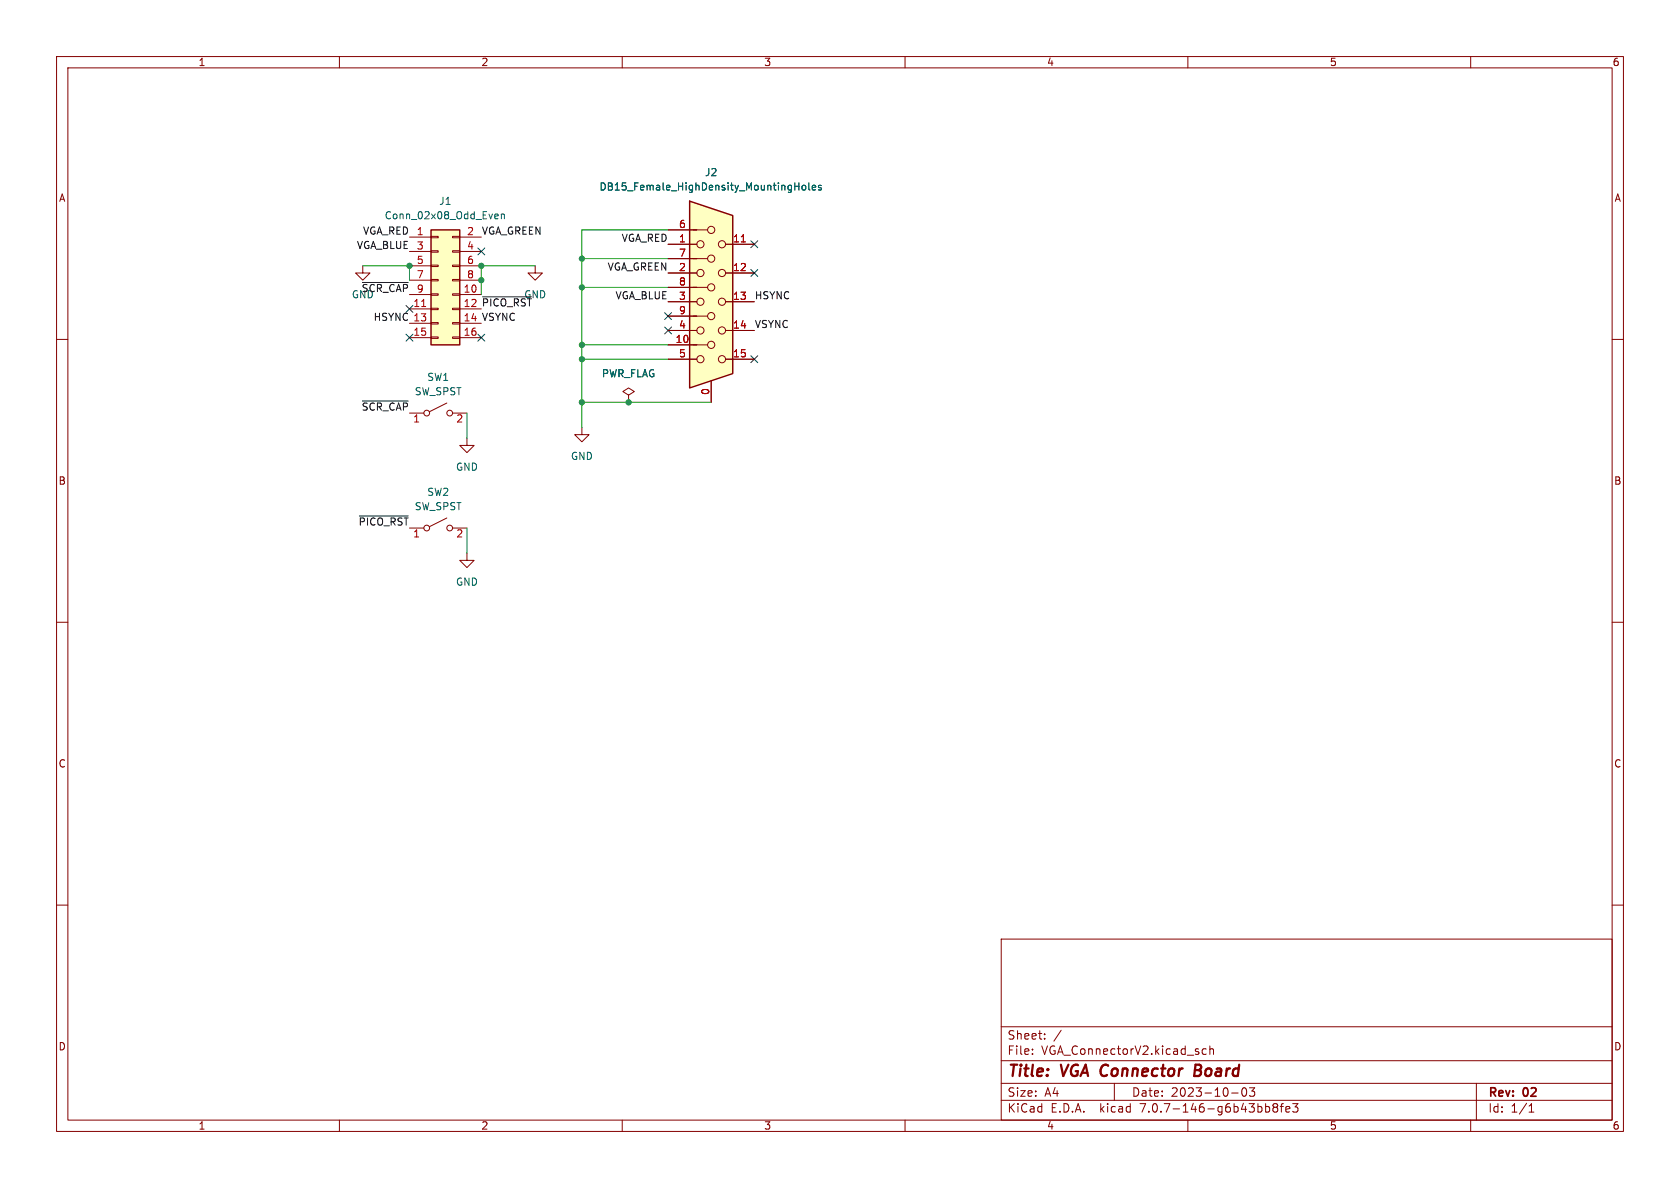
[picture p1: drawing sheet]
<svg xmlns="http://www.w3.org/2000/svg" width="297mm" height="210mm" viewBox="0 0 297 210" stroke-linecap="round" stroke-linejoin="round" font-family="sans-serif">
<g fill="none" stroke="#840000" stroke-width=".18">
<path d="M10 10h277v190h-277zM12 12h273v186h-273zM60 10v2M110 10v2M160 10v2M210 10v2M260 10v2M10 60h2M94.6 47v1.3h1.3l-1.3 1.2-1.3-1.2h1.3M285 60h2M79 71.2l-3.1 1.6M80 73h2.5"/>
<path d="M10 110h2M285 110h2M10 160h2M285 160h2M177 166h108v32h-108zM60 198v2M110 198v2M160 198v2M177 194.5h108M177 191.5h108M177 187.5h108M177 181.5h108"/>
<path d="M182.5 186.3v.1M182.5 185.5v.1M184.7 183.6v.1M184.7 182.8v.1M187.6 182.1l-1.3 2M197 191.5v3M210 198v2M213.2 185.5l-.4-.1-.3 .3v.4l.2 .2h.5M213.9 185.5l.2-.1 .4 .1v.9M213.9 184.9v1.5M217.7 193.2h1.2M219.7 192.4l.2-.1a.81 .81 0 0 1 .6 .6 .81 .81 0 0 1-.3 .8l-.2 .1a.81 .81 0 0 1-.3-1.4z"/>
<path d="M220.9 192.3h.9l-.5 .6 .4 .1v.7l-.2 .1h-.4l-.2-.1M224.2 195.6l.3 .3v.4l-.3 .3M225.3 195.7l-.3-.2 .3-.4 .4 .1 .2 .2-.3 .3M225.3 195.7l-.3 .3 .1 .5 .2 .1 .4-.1 .2-.2-.1-.4-.2-.2M225.3 195.7h.3M226.3 195.6h.6M226.9 195.1l-.4 .2v1.3M227.3 196.1l.7-.1v-.3l-.5-.1-.2 .2 .1 .7h.6M228.5 195.1h1l-.5 .6 .4 .1v.7l-.2 .1h-.5l-.2-.1M260 198v2M261 191.5v6.5M270.3 196.6h.9"/>
<path d="M270.3 195.5l.4-.4v1.5"/>
<circle cx="75.4" cy="73" r=".51"/>
<circle cx="79.5" cy="73" r=".51"/>
</g>
<path d="M211.2 189.2h.7M211.9 189.2l.3 .1M212 188.2h-.6l-.3 2 1-.1M212.1 189.1l-.2 .1" fill="none" stroke="#840000" stroke-width=".4"/>
<path d="M121.9 35.6l7.6 2.5v27.9l-7.6 2.6z" fill="#ffffc2"/>
<g fill="none" stroke="#840000" stroke-width=".18">
<path d="M64.1 47v1.3h1.3l-1.3 1.2-1.2-1.2h1.2M72.4 41.9h3.8M72.4 52.1h3.8M72.4 54.6h3.8M72.4 57.2h3.8M72.4 59.7h3.8M72.4 44.5h3.8M72.4 47h3.8M72.4 49.5h3.8M76.2 59.6h1.3v.2h-1.3zM76.2 57h1.3v.3h-1.3zM76.2 54.5h1.3v.2h-1.3z"/>
<path d="M76.2 51.9h1.3v.3h-1.3zM76.2 49.4h1.3v.3h-1.3zM76.2 46.9h1.3v.2h-1.3zM76.2 44.3h1.3v.3h-1.3zM76.2 41.8h1.3v.2h-1.3zM80 59.6h1.3v.2h-1.3zM80 57h1.3v.3h-1.3zM80 54.5h1.3v.2h-1.3zM80 51.9h1.3v.3h-1.3zM80 49.4h1.3v.3h-1.3zM80 46.9h1.3v.2h-1.3zM80 44.3h1.3v.3h-1.3z"/>
<path d="M80 41.8h1.3v.2h-1.3zM81.3 41.9h3.8M81.3 52.1h3.8M81.3 54.6h3.8M81.3 57.2h3.8M81.3 59.7h3.8M81.3 44.5h3.8M81.3 47h3.8M81.3 49.5h3.8M118.1 45.7h7M118.1 55.9h7M118.1 50.8h7"/>
<path d="M118.1 40.6h7M118.1 43.2h5.1M118.1 48.3h5.1M118.1 53.3h5.1M118.1 58.4h5.1M128.3 43.2h5M128.3 48.3h5M128.3 53.3h5M128.3 58.4h5M82.5 77.5v1.2h1.3l-1.3 1.3-1.2-1.3h1.2M102.9 75.6v1.2h1.2l-1.2 1.3-1.3-1.3h1.3M111.1 69.9l1-.7-1-.6-1 .6 1 .7v1.2"/>
<path d="M111.1 71.1h.1M118.1 61h7M118.1 63.5h5.1M125.7 67.3v3.8M128.3 63.5h5M72.4 93.3h2.5M79 91.6l-3.1 1.5M80 93.3h2.5M82.5 97.8v1.3h1.3l-1.3 1.2-1.2-1.2h1.2"/>
<circle cx="123.8" cy="48.3" r=".63"/>
<circle cx="123.8" cy="43.2" r=".63"/>
<circle cx="123.8" cy="53.3" r=".63"/>
<circle cx="123.8" cy="58.4" r=".63"/>
<circle cx="125.7" cy="55.9" r=".63"/>
<circle cx="125.7" cy="40.6" r=".63"/>
<circle cx="125.7" cy="50.8" r=".63"/>
<circle cx="125.7" cy="45.7" r=".63"/>
<circle cx="127.6" cy="48.3" r=".63"/>
<circle cx="127.6" cy="58.4" r=".63"/>
<circle cx="127.6" cy="53.3" r=".63"/>
<circle cx="127.6" cy="43.2" r=".63"/>
<circle cx="123.8" cy="63.5" r=".63"/>
<circle cx="125.7" cy="61" r=".63"/>
<circle cx="127.6" cy="63.5" r=".63"/>
<circle cx="75.4" cy="93.3" r=".51"/>
<circle cx="79.5" cy="93.3" r=".51"/>
</g>
<path d="M121.9 35.6l7.6 2.5v27.9l-7.6 2.6zM76.2 40.6h5.1v20.4h-5.1z" fill="none" stroke="#840000" stroke-width=".25"/>
<path d="M74.5 54.2h.8M131.1 42.8h.7" fill="none" stroke="#a90000" stroke-width=".18"/>
<path d="M87.7 37.8l.3 .1 .1 .2-.6 .2M88 38.6l-.3 .1M88.6 38l.2-.2 .3 .1 .1 .8M88.6 37.8v.9M140.5 32.9h.7M141.2 32.3v1.3M141.8 32.9l.2-.1 .4 .1 .1 .5-.2 .1-.3 .1-.2-.1zM143 32.3v1.1l.2 .2M143.6 33.2l.6-.1-.1-.3h-.3l-.2 .1 .1 .6h.4M145.2 32.8h-.3l-.2 .1v.2l.5 .1v.3h-.5" fill="none" stroke="#006464" stroke-width=".18"/>
<path d="M76.2 40.6h5.1v20.4h-5.1z" fill="#ffffc2" stroke="#ffffc2" stroke-width=".18"/>
<path d="M64.1 49.9h8.1M85.3 52.5h8.7M64.1 70.9h8.1M63.5 91.2h8.7" fill="none" stroke="#0f0f0f" stroke-width=".18"/>
<path d="M64.1 47h8.3v2.5M94.6 47h-9.5v5.1M102.9 50.8h15.2M102.9 45.7h15.2M118.1 40.6h-15.2v35M82.5 73v4.5M102.9 63.5h15.2M102.9 61h15.2M102.9 71.1h22.8M82.5 93.3v4.5" fill="none" stroke="#009600" stroke-width=".18"/>
<g fill="none" stroke="#000084" stroke-width=".18">
<path d="M71.8 59.1l1.2 1.2M71.8 54l1.2 1.2M73 59.1l-1.2 1.2M73 54l-1.2 1.2M84.5 59.1l1.2 1.2M84.5 43.8l1.2 1.3M85.7 59.1l-1.2 1.2M85.7 43.8l-1.2 1.3M117.5 57.8l1.2 1.2M117.5 55.3l1.2 1.2M118.7 57.8l-1.2 1.2M118.7 55.3l-1.2 1.2"/>
<path d="M132.7 42.6l1.3 1.2M132.7 47.7l1.3 1.2M134 42.6l-1.3 1.2M134 47.7l-1.3 1.2M132.7 62.9l1.3 1.2M134 62.9l-1.3 1.2"/>
</g>
<g fill="#009600" stroke="#009600" stroke-width=".18">
<circle cx="102.9" cy="63.5" r=".46"/>
<circle cx="102.9" cy="61" r=".46"/>
<circle cx="102.9" cy="71.1" r=".46"/>
<circle cx="111.1" cy="71.1" r=".46"/>
<circle cx="102.9" cy="50.8" r=".46"/>
<circle cx="102.9" cy="45.7" r=".46"/>
<circle cx="85.1" cy="47" r=".46"/>
<circle cx="72.4" cy="47" r=".46"/>
<circle cx="85.1" cy="49.5" r=".46"/>
</g>
<g font-size="2.8" fill="#840000">
<text x="178" y="190.9">Title:</text>
<text x="187.7" y="190.9">VGA Connector</text>
<text x="212.8" y="190.9">Board</text>
</g>
<g font-size="2.1" fill="#840000">
<text x="178" y="184">Sheet:</text>
<text x="178" y="186.7">File:</text>
<text x="184.1" y="186.7">VGA_ConnectorV2.kicad_sch</text>
<text x="178" y="196.9">KiCad</text>
<text x="178" y="194.1">Size:</text>
<text x="184.7" y="194.1">A4</text>
<text x="185.7" y="196.9">E.D.A.</text>
<text x="194.6" y="196.9">kicad</text>
<text x="200" y="194.1">Date:</text>
<text x="201.8" y="196.9">7.0.7-146-g6b43bb8fe3</text>
<text x="207" y="194.1">2023-10-03</text>
<text x="263" y="194.3">Rev:</text>
<text x="263" y="196.9">Id:</text>
<text x="267.1" y="196.9">1/1</text>
<text x="269.4" y="194.3">02</text>
</g>
<g font-size="1.8" fill="#840000">
<text x="35" y="11.9">1</text>
<text x="85" y="11.9">2</text>
<text x="135" y="11.9">3</text>
<text x="185" y="11.9">4</text>
<text x="235" y="11.9">5</text>
<text x="285" y="11.9">6</text>
<text x="10.3" y="35.9">A</text>
<text x="285.3" y="35.9">A</text>
<text x="10.3" y="85.9">B</text>
<text x="285.3" y="85.9">B</text>
<text x="10.3" y="135.9">C</text>
<text x="285.3" y="135.9">C</text>
<text x="10.3" y="185.9">D</text>
<text x="285.3" y="185.9">D</text>
<text x="35" y="199.9">1</text>
<text x="85" y="199.9">2</text>
<text x="135" y="199.9">3</text>
<text x="185" y="199.9">4</text>
<text x="235" y="199.9">5</text>
<text x="285" y="199.9">6</text>
</g>
<g font-size="1.8" fill="#006464">
<text x="105.9" y="33.9">DB15_Female_HighDensity_MountingHoles</text>
<text x="124.5" y="31.3">J2</text>
<text x="67.9" y="39">Conn_02x08_Odd_Even</text>
<text x="77.5" y="36.4">J1</text>
<text x="73.2" y="70.1">SW_SPST</text>
<text x="75.4" y="67.5">SW1</text>
<text x="106.3" y="66.9">PWR_FLAG</text>
<text x="80.5" y="83.4">GND</text>
<text x="100.8" y="81.5">GND</text>
<text x="75.4" y="87.9">SW2</text>
<text x="73.2" y="90.4">SW_SPST</text>
<text x="80.5" y="103.7">GND</text>
</g>
<g font-size="1.8" fill="#0f0f0f">
<text x="64.1" y="41.6">VGA_RED 1</text>
<text x="85.1" y="41.6">VGA_GREEN</text>
<text x="63" y="44.1">VGA_BLUE</text>
<text x="107.3" y="47.9">VGA_GREEN</text>
<text x="109.8" y="42.8">VGA_RED</text>
<text x="62.1" y="52.9">GND</text>
<text x="63.8" y="51.7">~{SCR_CAP}</text>
<text x="92.6" y="52.9">GND</text>
<text x="108.7" y="53">VGA_BLUE</text>
<text x="133.3" y="53">HSYNC</text>
<text x="66" y="56.8">HSYNC 13</text>
<text x="85.1" y="56.8">VSYNC</text>
<text x="85.1" y="54.3">~{PICO_RST}</text>
<text x="133.3" y="58.1">VSYNC</text>
<text x="63.8" y="72.7">~{SCR_CAP}</text>
<text x="63.3" y="93">~{PICO_RST}</text>
</g>
<g font-size="1.8" fill="#a90000">
<text x="82.5" y="41.7">2</text>
<text x="119.9" y="40.4">6</text>
<text x="73.6" y="44.2">3</text>
<text x="73.6" y="46.7">5</text>
<text x="82.5" y="44.2">4</text>
<text x="82.5" y="46.7">6</text>
<text x="119.9" y="42.9">1</text>
<text x="119.9" y="45.5">7</text>
<text x="129.5" y="42.9">11</text>
<text x="73.6" y="49.3">7</text>
<text x="73.6" y="51.8">9</text>
<text x="81.9" y="51.8">10</text>
<text x="82.5" y="49.3">8</text>
<text x="119.9" y="48">2</text>
<text x="119.9" y="53.1">3</text>
<text x="119.9" y="50.5">8</text>
<text x="129.5" y="48">12</text>
<text x="129.5" y="53.1">13</text>
<text x="73" y="54.4">11</text>
<text x="73" y="59.4">15</text>
<text x="81.9" y="54.4">12</text>
<text x="81.9" y="56.9">14</text>
<text x="81.9" y="59.4">16</text>
<text x="119.9" y="58.2">4</text>
<text x="119.9" y="55.6">9</text>
<text x="129.5" y="58.2">14</text>
<text x="119.3" y="60.7">10</text>
<text x="119.9" y="63.2">5</text>
<text x="129.5" y="63.2">15</text>
<text x="125.5" y="69.9" transform="rotate(-90 125.5 69.9)">0</text>
<text x="73" y="75">1</text>
<text x="80.6" y="75">2</text>
<text x="73" y="95.3">1</text>
<text x="80.6" y="95.3">2</text>
</g>
</svg>
